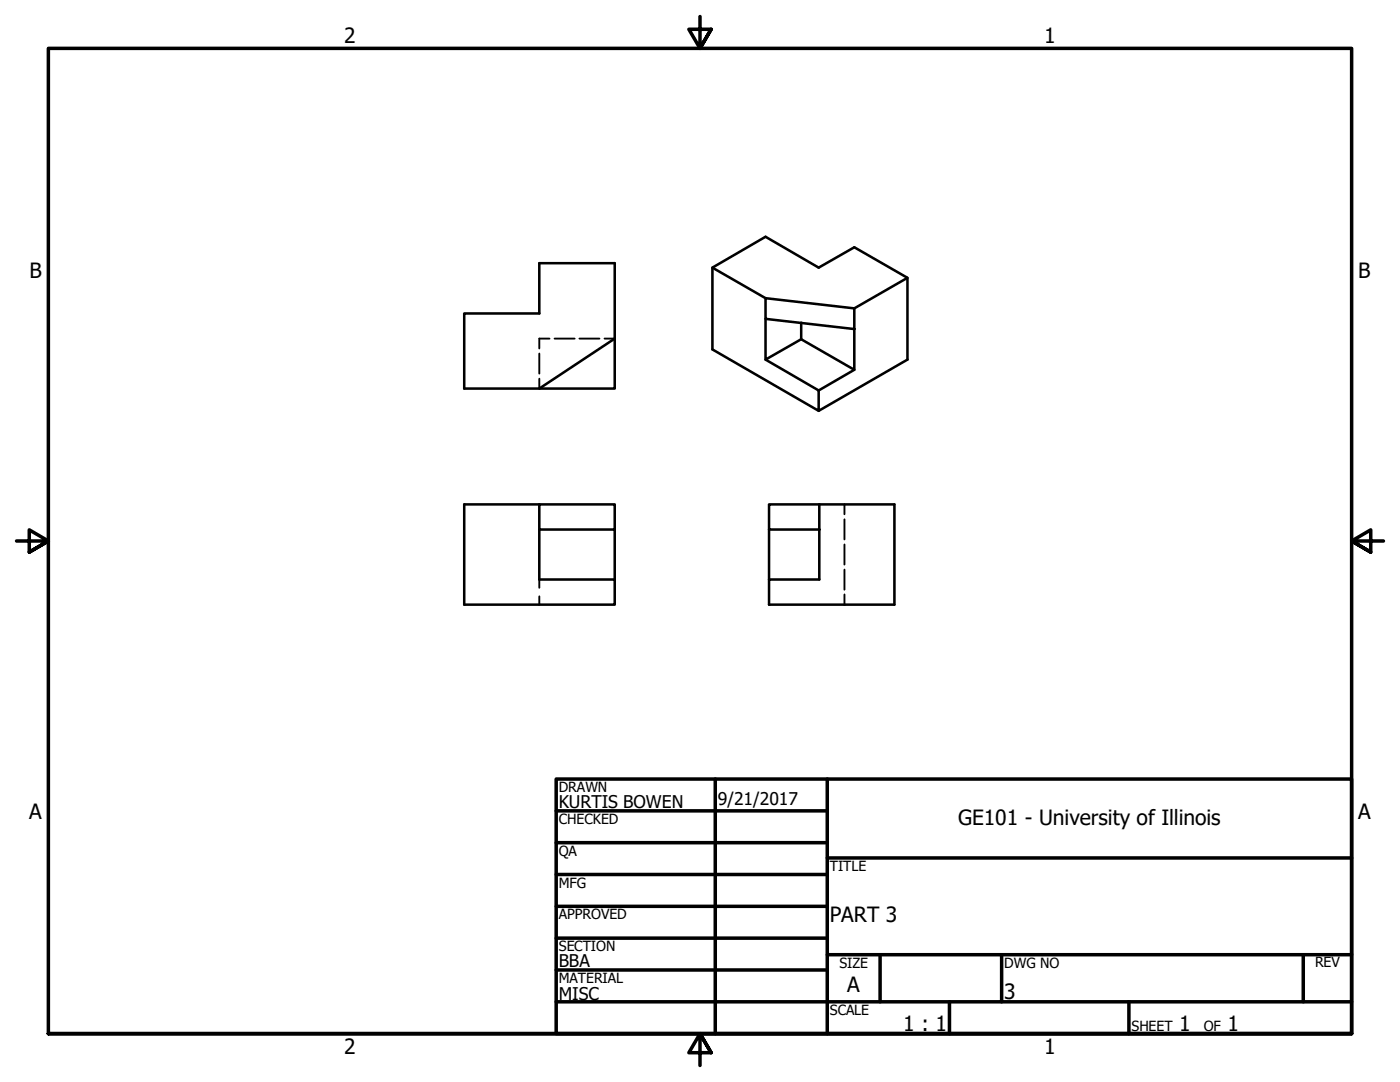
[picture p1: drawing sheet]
<svg xmlns="http://www.w3.org/2000/svg" width="279mm" height="216mm" viewBox="0 0 279 216" stroke-linecap="round" stroke-linejoin="round" font-family="sans-serif">
<!-- layer: Visible (ANSI) -->
<g fill="none" stroke="#000" stroke-width=".51">
<path d="M142.2 53.4l10.6 6.1M152.8 59.5l17.7 2v4.2l-17.7-2.1zM181.1 55.4l-10.6 6.1M92.6 62.5h15v-10h15.1v25h-30.1zM122.7 67.6l-15.1 9.9M152.8 63.6v8.2l7.1-4.1M152.8 71.8l10.6 6.1v4.1l-21.2-12.3v-16.3l10.6-6.2 10.6 6.2 7.1-4.1 10.6 6.1v16.4l-17.7 10.2M159.9 64.4v3.3M170.5 65.7v8.1l-10.6-6.1M170.5 73.8l-7.1 4.1M107.6 100.6h-15v20h30.1v-5h-15.1v-9.9M122.7 105.7v-5.1h-15.1v5.1h15.1v9.9"/>
<path d="M153.5 105.7v9.9M163.5 100.6h15v20h-25v-5h10v-9.9h-10v-5.1h10v5.1"/>
</g>
<!-- layer: Hidden (ANSI) -->
<g fill="none" stroke="#000" stroke-width=".38">
<path d="M107.6 70.5v4M107.6 75.6v1.9M109.7 67.6h-2.1v1.9M110.7 67.6h4M115.6 67.6h4M120.6 67.6h2.1M107.6 115.6v1.7M107.6 119v1.6M168.5 100.6v2M168.5 103.6v4M168.5 108.6v4M168.5 113.7v4"/>
<path d="M168.5 118.6v2"/>
</g>
<!-- layer: Border (ANSI) -->
<g fill="none" stroke="#000" stroke-width=".7">
<path d="M139.7 3.3v6.4l-2.2-3.9h4.4l-2.2 3.9 2.2-3.9M3.3 107.9h6.4l-3.9-2.2v4.5l3.9-2.3-3.9 2.3M276.1 107.9h-6.4l3.9-2.2v4.5l-3.9-2.3 3.9 2.3M111 155.4h158.7v50.8h-158.7zM142.7 155.4v50.8M165.1 155.4v50.8M111 161.8h54.1M111 168.1h54.1M111 174.5h54.1M165.1 171.2h104.6M111 180.8h54.1M111 187.2h54.1"/>
<path d="M111 193.5h54.1M111 199.9h158.7M165.1 190.5h104.6M175.6 190.5v9.4M189.5 199.9v6.3M199.9 190.5v9.4M225.3 199.9v6.3M260.1 190.5v9.4M9.7 206.2v-196.5h260v196.5h-260h260M141.9 210.1l-2.2-3.9 2.2 3.9h-4.4l2.2-3.9v6.4"/>
</g>
<g font-size="4.2">
<text x="68.7" y="8.6">2</text>
<text x="208.4" y="8.6">1</text>
<text x="5.9" y="55.5">B</text>
<text x="271.1" y="55.5">B</text>
<text x="5.8" y="163.4">A</text>
<text x="191.2" y="164.5">GE101 - University of Illinois</text>
<text x="271" y="163.4">A</text>
<text x="165.6" y="183.9">PART 3</text>
<text x="169.1" y="198">A</text>
<text x="200.4" y="199.3">3</text>
<text x="180.3" y="205.7">1 : 1</text>
<text x="235.3" y="205.7">1</text>
<text x="245" y="205.7">1</text>
<text x="68.7" y="210.3">2</text>
<text x="208.4" y="210.3">1</text>
</g>
<g font-size="3.5">
<text x="111.5" y="161.2">KURTIS BOWEN</text>
<text x="143.3" y="160.7">9/21/2017</text>
<text x="111.5" y="193">BBA</text>
<text x="111.5" y="199.5">MISC</text>
</g>
<g font-size="2.8">
<text x="111.5" y="158">DRAWN</text>
<text x="111.5" y="164.4">CHECKED</text>
<text x="111.5" y="170.8">QA</text>
<text x="165.6" y="173.7">TITLE</text>
<text x="111.5" y="177.1">MFG</text>
<text x="111.5" y="183.5">APPROVED</text>
<text x="111.5" y="189.7">SECTION</text>
<text x="111.5" y="196.2">MATERIAL</text>
<text x="167.5" y="193.1">SIZE</text>
<text x="200.4" y="193.1">DWG NO</text>
<text x="262.4" y="193">REV</text>
<text x="165.6" y="202.5">SCALE</text>
<text x="225.8" y="205.7">SHEET</text>
<text x="240.2" y="205.7">OF</text>
</g>
</svg>
